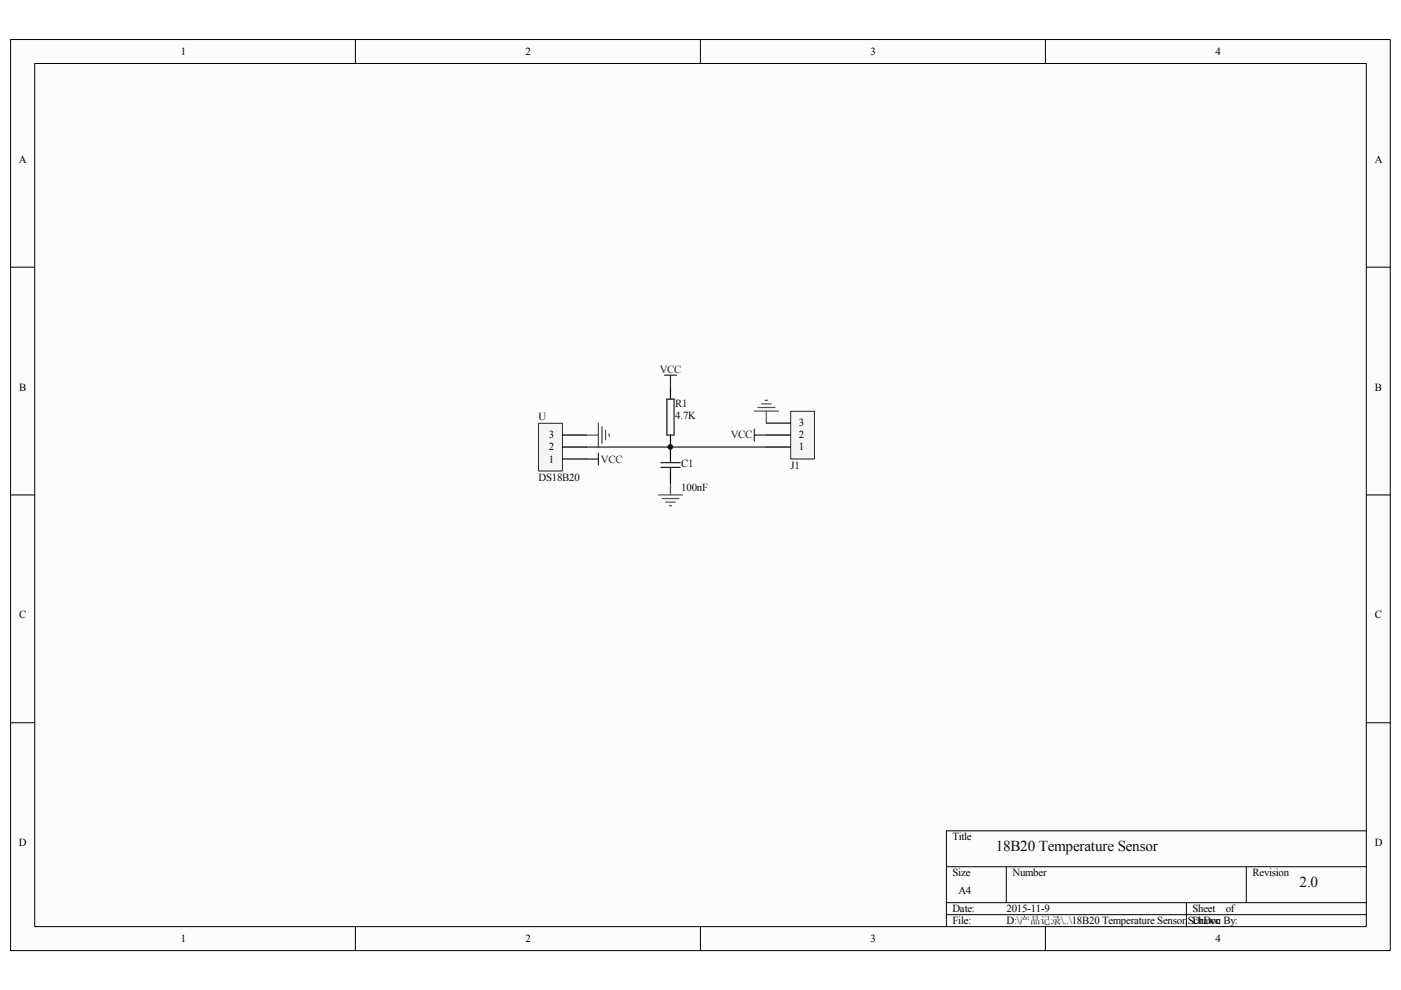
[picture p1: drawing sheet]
<svg xmlns="http://www.w3.org/2000/svg" width="297mm" height="210mm" viewBox="0 0 297 210" stroke-linecap="round" stroke-linejoin="round" font-family="sans-serif">
<path d="M2.3 8.4h292.5v193.1h-292.5z" fill="#fcfcfc"/>
<path d="M2.2 8.4h292.6v193.1h-292.6z" fill="none" stroke="#000" stroke-width=".21"/>
<path d="M7.4 13.5h282.3v183h-282.3z" fill="#fcfcfc"/>
<g fill="none" stroke="#000" stroke-width=".21">
<path d="M7.4 13.5h282.3v183h-282.3zM75.3 8.3v5.1M148.5 8.3v5.1M221.7 8.3v5.1M2.2 56.6h5.1M289.7 56.6h5.1M2.2 104.9h5.1M289.7 104.9h5.1M2.2 153.2h5.1M289.7 153.2h5.1M289.7 176.1h-89v20.4M75.3 196.5v5.1"/>
<path d="M148.5 196.5v5.1M200.7 183.8h89M200.7 191.4h89M200.7 193.9h89M213.4 183.8v7.6M221.7 196.5v5.1M251.5 191.4v5.1M264.2 183.8v7.6"/>
</g>
<path d="M167.7 87.2h5v10.1h-5z" fill="#f5f5f5"/>
<path d="M167.6 87.2h5.1v10.1h-5.1z" fill="none" stroke="#262626" stroke-width=".21"/>
<path d="M142.2 82.1v2.5M142.2 92.2v2.6M162.5 94.8h5.1M162.5 92.2h5.1M162.5 89.7h5.1" fill="none" stroke="#000" stroke-width=".25"/>
<path d="M141.4 84.6h1.5v7.6h-1.5z" fill="none" stroke="#1c1c1c" stroke-width=".25"/>
<g fill="none" stroke="#4c4c4c" stroke-width=".25">
<path d="M124.3 92.2h2.6M126.9 89.7v5.1M127.6 90.5v3.5M128.4 91.2v2.1M129.2 92v.5M159.9 87.2h5.2M160.7 86.4h3.6M161.5 85.6h2M162.2 84.9h.5M162.5 87.2v2.5M139.6 104.9h5.1M140.4 105.7h3.5"/>
<path d="M141.1 106.5h2.1M141.9 107.2h.5M142.2 102.4v2.5"/>
</g>
<path d="M124.3 94.8h38.2" fill="none" stroke="#0e0e0e" stroke-width=".25"/>
<path d="M114.2 89.8h5v10.1h-5z" fill="#f5f5f5"/>
<path d="M114.2 89.7h5v10.2h-5z" fill="none" stroke="#262626" stroke-width=".21"/>
<path d="M119.2 97.3h5.1M119.2 94.8h5.1M119.2 92.2h5.1M142.2 94.8v2.5M142.2 99.9v2.5" fill="none" stroke="#000" stroke-width=".25"/>
<path d="M140.1 98.1h4.1M140.1 99.1h4.1M142.2 97.3v.8M142.2 99.1v.8" fill="none" stroke="#1c1c1c" stroke-width=".25"/>
<path d="M140.9 79.5h2.5M142.2 79.5v2.6M124.3 97.3h2.6M126.9 96.1v2.5M159.9 91v2.5M159.9 92.2h2.6" fill="none" stroke="#262626" stroke-width=".25"/>
<circle cx="142.1" cy="94.8" r=".49" fill="#0e0e0e"/>
<circle cx="142.1" cy="94.8" r=".49" fill="none" stroke="#0e0e0e" stroke-width=".21"/>
<g font-size="3.2" fill="#0e0e0e">
<text x="211.1" y="180.5">18B20 Temperature Sensor</text>
<text x="275.5" y="188.1">2.0</text>
</g>
<g font-size="2.3">
<text x="38.3" y="11.6">1</text>
<text x="111.4" y="11.6">2</text>
<text x="184.6" y="11.6">3</text>
<text x="257.7" y="11.6">4</text>
<text x="4" y="34.5">A</text>
<text x="291.5" y="34.5">A</text>
<text x="4.1" y="82.8">B</text>
<text x="291.5" y="82.8">B</text>
<text x="116.4" y="95.5">2</text>
<text x="116.4" y="93">3</text>
<text x="169.4" y="95.5">1</text>
<text x="169.4" y="93">2</text>
<text x="169.4" y="90.4">3</text>
<text x="116.4" y="98.1">1</text>
<text x="4.1" y="131.1">C</text>
<text x="291.5" y="131.1">C</text>
<text x="4" y="179.4">D</text>
<text x="201.9" y="178.1">Title</text>
<text x="291.5" y="179.4">D</text>
<text x="201.9" y="185.8">Size</text>
<text x="214.7" y="185.8">Number</text>
<text x="265.6" y="185.8">Revision</text>
<text x="203.2" y="189.6">A4</text>
<text x="201.9" y="193.4">Date:</text>
<text x="201.9" y="196">File:</text>
<text x="213.4" y="193.4">2015-11-9</text>
<text x="213.4" y="196">D:\产产产产\..\18B20 Temperature Sensor.SchDoc</text>
<text x="252.8" y="193.4">Sheet</text>
<text x="252.8" y="196">Drawn By:</text>
<text x="259.9" y="193.4">of</text>
<text x="38.3" y="199.8">1</text>
<text x="111.4" y="199.8">2</text>
<text x="184.6" y="199.8">3</text>
<text x="257.7" y="199.8">4</text>
</g>
<g font-size="2.3" fill="#262626">
<text x="139.9" y="79">VCC</text>
<text x="154.9" y="93">VCC</text>
<text x="127.4" y="98.1">VCC</text>
</g>
<g font-size="2.3" fill="#0e0e0e">
<text x="114.2" y="89.2">U</text>
<text x="143.2" y="86.4">R1</text>
<text x="143.2" y="88.9">4.7K</text>
<text x="114.2" y="101.9">DS18B20</text>
<text x="144.4" y="99.1">C1</text>
<text x="167.6" y="99.4">J1</text>
<text x="144.4" y="104.2">100nF</text>
</g>
</svg>
